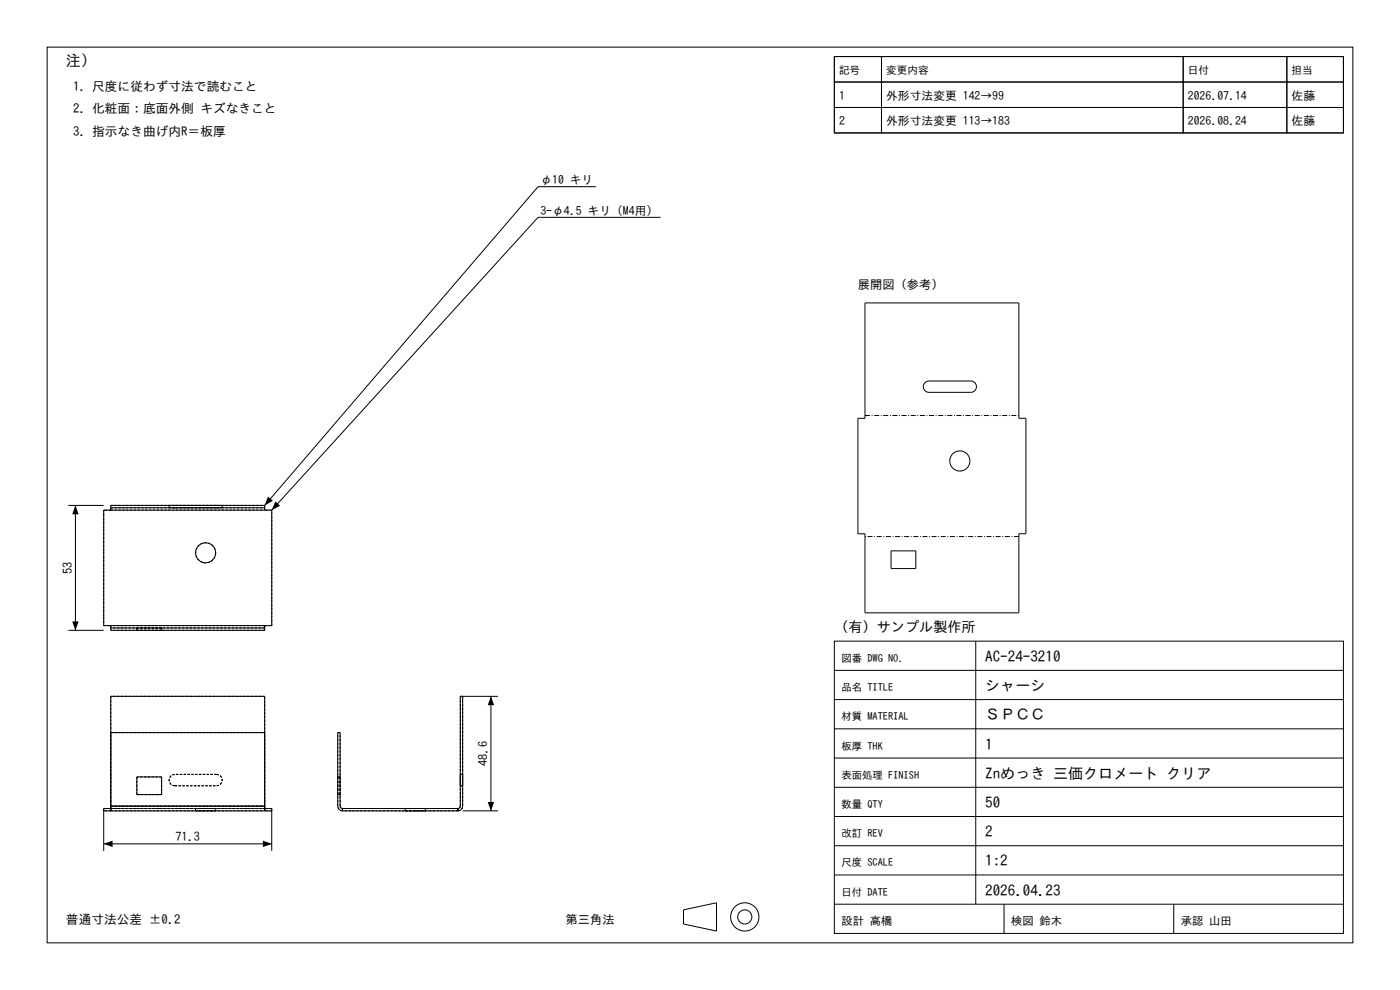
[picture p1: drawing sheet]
<svg xmlns="http://www.w3.org/2000/svg" width="297mm" height="210mm" viewBox="0 0 297 210" stroke-linecap="round" stroke-linejoin="round" font-family="sans-serif">
<g fill="none" stroke="#000" stroke-width=".21">
<path d="M10 10h277v190h-277zM177 12h10v5.4h-10zM177 17.4h10v5.4h-10zM177 12h108v16.2h-108zM187 12h64v5.4h-64zM187 17.4h64v5.4h-64zM251 12h22v5.4h-22zM251 17.4h22v5.4h-22zM273 12h12v5.4h-12zM273 17.4h12v5.4h-12zM126.4 39.6h-12.3l-57.9 67.6M177 22.8h10v5.4h-10z"/>
<path d="M187 22.8h64v5.4h-64zM251 22.8h22v5.4h-22zM273 22.8h12v5.4h-12zM140.1 46.1h-26l-56.4 62.1M183.5 64.3h32.7v24.4h1.5v24.5h-1.5v16.8h-32.7v-16.8h-1.5v-24.5h1.5zM196.2 81.2l.9-.4h8.8a1.21 1.21 0 0 1 1.2 1.2 1.21 1.21 0 0 1-1.2 1.2h-8.8a1.21 1.21 0 0 1-1.1-.7 1.21 1.21 0 0 1 .2-1.3zM14.5 107.2h7.5M16 107.2v26.5M22 108.2h35.7v24.5h-35.7zM23.5 107.7v.5M23.5 107.7h32.7M56.2 107.7v.5"/>
<path d="M56.2 107.2v.5M56.2 107.2h-32.7v.5M189 116.9h5.3v3.7h-5.3zM14.5 133.7h7.5M23.5 132.7v.5M23.5 133.2v.5h32.7v-.5M23.5 133.2h32.7M56.2 132.7v.5M177 136h108v62h-108zM207 136v55.8M23.5 155.4h32.7M98.1 147.7v23.3a1 1 0 0 1-1 1"/>
<path d="M104.1 147.7v24.3M105.6 147.7h-8v23.3l-.2 .4-.3 .1M177 154.6h108M177 148.4h108M177 142.2h108M22 172h35.7M22 179h35.7M23.5 171v1M23.5 171.5h-1.5v9M23.5 171v-23.3h32.7v23.3M23.5 171h32.7M29 164.8h5.3v3.8h-5.3z"/>
<path d="M56.2 171v1M56.2 171.5h1.5v9M72.7 171.5l-.3-.1-.2-.4v-15.6h-.5v15.6a1 1 0 0 0 1 1M72.7 172h24.4M72.7 171.5h24.4M72.7 171.5v.5M97.1 171.5v.5M98.1 172h7.5M177 179.4h108M177 173.2h108M177 167h108M177 160.8h108"/>
<path d="M145 193l7-1.5v6l-7-1.5zM177 191.8h108M177 185.6h108M213 191.8v6.2M249 191.8v6.2"/>
<circle cx="203.6" cy="97.8" r="2.14"/>
<circle cx="43.6" cy="117.3" r="2.14"/>
<circle cx="158" cy="194.5" r="3"/>
<circle cx="158" cy="194.5" r="1.5"/>
</g>
<g fill="none" stroke="#000" stroke-width=".21" stroke-dasharray=".5 .3" stroke-linecap="butt">
<path d="M22 108.2v24.5M23.5 108.2h32.7M23.5 108.2h-1.5M23.5 107.2h32.7M23.5 108.2v-1M23.5 107.7h32.7M35.9 107.2h1.2M35.9 107.7h1.2M35.9 107.7v-.5M37.1 107.2h-1.2M37.1 107.2h8.8M37.1 107.7h-1.2"/>
<path d="M37.1 107.7h8.8M45.8 117.3a2.14 2.14 0 0 1-3.1 1.9 2.14 2.14 0 0 1-.5-3.5 2.14 2.14 0 0 1 3.5 .9l.1 .7M45.9 107.2h-8.8M45.9 107.2h1.2M45.9 107.7h-8.8M45.9 107.7h1.2M47.1 107.2h-1.2M47.1 107.7h-1.2M47.1 107.7v-.5M56.2 108.2v-1M57.7 108.2h-1.5M22 132.7h1.5"/>
<path d="M23.5 132.7v1M29 133.7h5.3M29 133.2h5.3M29 133.7v-.5M34.3 133.7h-5.3M34.3 133.2h-5.3M34.3 133.7v-.5M56.2 132.7h1.5M56.2 132.7h-32.7M56.2 132.7v1M56.2 133.7h-32.7M56.2 133.2h-32.7"/>
<path d="M57.7 132.7v-24.5M23.5 147.7v23.3M23.5 155.4v15.6M23.5 155.4h32.7M56.2 155.4v15.6M56.2 147.7h-32.7M71.7 155.4h.5M97.6 147.7v23.3M98.1 147.7v23.3M98.1 147.7h-.5M22 172v-.5M23.5 172h32.7"/>
<path d="M23.5 172h-1.5M23.5 171.5h32.7M23.5 171.5h-1.5M23.5 171.5v.5M23.5 171h32.7M23.5 172v-1M23.5 171v.5M23.5 171v-15.6M29 164.8v3.8M29 168.6h5.3M34.3 164.8h-5.3M34.3 168.6v-3.8"/>
<path d="M37.1 166.7a1.21 1.21 0 0 1-1.2-1.2 1.21 1.21 0 0 1 1.2-1.2M37.1 166.7h8.8M41.5 172h4.3M41.5 171.5h4.3M41.5 171.5v.5M45.8 172h-4.3M45.8 171.5h-4.3M45.8 172v-.5M45.9 164.3h-8.8M45.9 164.3a1.21 1.21 0 0 1 1.2 1.2 1.21 1.21 0 0 1-1.2 1.2M56.2 171.5v.5M56.2 171.5h-32.7"/>
<path d="M56.2 171v.5M56.2 172v-1M56.2 171v-23.3M56.2 171v-15.6M56.2 171h-32.7M57.7 172v-.5M57.7 172h-1.5M57.7 171.5h-1.5M71.7 171v-15.6M71.7 164.8v3.8M71.7 168.6v-3.8M71.7 164.8h.5"/>
<path d="M71.7 168.6h.5M72.2 171l.2 .4 .3 .1M72.2 171v-15.6M72.2 164.8v3.8M72.2 168.6v-3.8M72.7 171.5v.5M72.7 172v-.5M72.7 172a1 1 0 0 1-1-1M86 172h4.2M86 171.5h4.2M86 171.5v.5M88.1 172h-2.1"/>
<path d="M88.1 171.5h-2.1M90.2 172h-2.1M90.2 171.5h-2.1M90.2 171.5v.5M97.1 171.5v.5M97.1 172h-24.4M97.1 171.5h-24.4M97.1 172a1 1 0 0 0 1-1M97.1 172v-.5M97.6 171l-.2 .4-.3 .1M97.6 166.7v-2.4M97.6 164.3v2.4"/>
<path d="M98.1 166.7v-2.4M98.1 164.3v2.4M98.1 164.3h-.5M98.1 166.7h-.5"/>
</g>
<path d="M16 107.2l.7 1.9h-1.4zM56.9 105.3l1 .9-1.7 1zM58.4 106.4l1 .9-1.7 .9zM15.3 131.8h1.4l-.7 1.9zM104.1 147.7l.7 1.9h-1.3zM22 179l1.9-.7v1.4zM55.8 178.3l1.9 .7-1.9 .7zM103.5 170.1h1.3l-.7 1.9z" fill="#000"/>
<path d="M183.5 88.1h32.7M216.2 113.8h-32.7" fill="none" stroke="#000" stroke-width=".21" stroke-dasharray="1.1 .4 .2 .4" stroke-linecap="butt"/>
<g font-size="3.2">
<text x="14" y="14">注）</text>
<text x="209" y="140.4">AC-24-3210</text>
<text x="209" y="146.6">シャーシ</text>
<text x="209" y="152.8">ＳＰＣＣ</text>
<text x="209" y="159">1</text>
<text x="209" y="165.2">Znめっき 三価クロメート クリア</text>
<text x="209" y="171.4">50</text>
<text x="209" y="177.6">2</text>
<text x="209" y="183.8">1:2</text>
<text x="209" y="190">2026.04.23</text>
</g>
<text font-size="3" x="177" y="134">（有）サンプル製作所</text>
<g font-size="2.7">
<text x="15.5" y="19.2">1. 尺度に従わず寸法で読むこと</text>
<text x="15.5" y="24">2. 化粧面：底面外側 キズなきこと</text>
<text x="15.5" y="28.8">3. 指示なき曲げ内R＝板厚</text>
<text x="14" y="196">普通寸法公差 ±0.2</text>
</g>
<g font-size="2.6">
<text x="182" y="61.3">展開図（参考）</text>
<text x="15.3" y="121.8" transform="rotate(-90 15.3 121.8)">53</text>
<text x="103.4" y="162.5" transform="rotate(-90 103.4 162.5)">48.6</text>
<text x="37.2" y="178.3">71.3</text>
<text x="120" y="196">第三角法</text>
</g>
<g font-size="2.5">
<text x="178" y="21.2">1</text>
<text x="188" y="21.2">外形寸法変更 142→99</text>
<text x="252" y="21.2">2026.07.14</text>
<text x="274" y="21.2">佐藤</text>
<text x="178" y="26.6">2</text>
<text x="188" y="26.6">外形寸法変更 113→183</text>
<text x="252" y="26.6">2026.08.24</text>
<text x="274" y="26.6">佐藤</text>
<text x="114.6" y="39">φ10 キリ</text>
<text x="114.6" y="45.5">3-φ4.5 キリ（M4用）</text>
</g>
<g font-size="2.4">
<text x="178.5" y="196.2">設計 高橋</text>
<text x="214.5" y="196.2">検図 鈴木</text>
<text x="250.5" y="196.2">承認 山田</text>
</g>
<g font-size="2.3">
<text x="178" y="15.8">記号</text>
<text x="188" y="15.8">変更内容</text>
<text x="252" y="15.8">日付</text>
<text x="274" y="15.8">担当</text>
</g>
<g font-size="2.2">
<text x="178.5" y="140.4">図番 DWG NO.</text>
<text x="178.5" y="146.6">品名 TITLE</text>
<text x="178.5" y="152.8">材質 MATERIAL</text>
<text x="178.5" y="159">板厚 THK</text>
<text x="178.5" y="165.2">表面処理 FINISH</text>
<text x="178.5" y="171.4">数量 QTY</text>
<text x="178.5" y="177.6">改訂 REV</text>
<text x="178.5" y="183.8">尺度 SCALE</text>
<text x="178.5" y="190">日付 DATE</text>
</g>
</svg>
